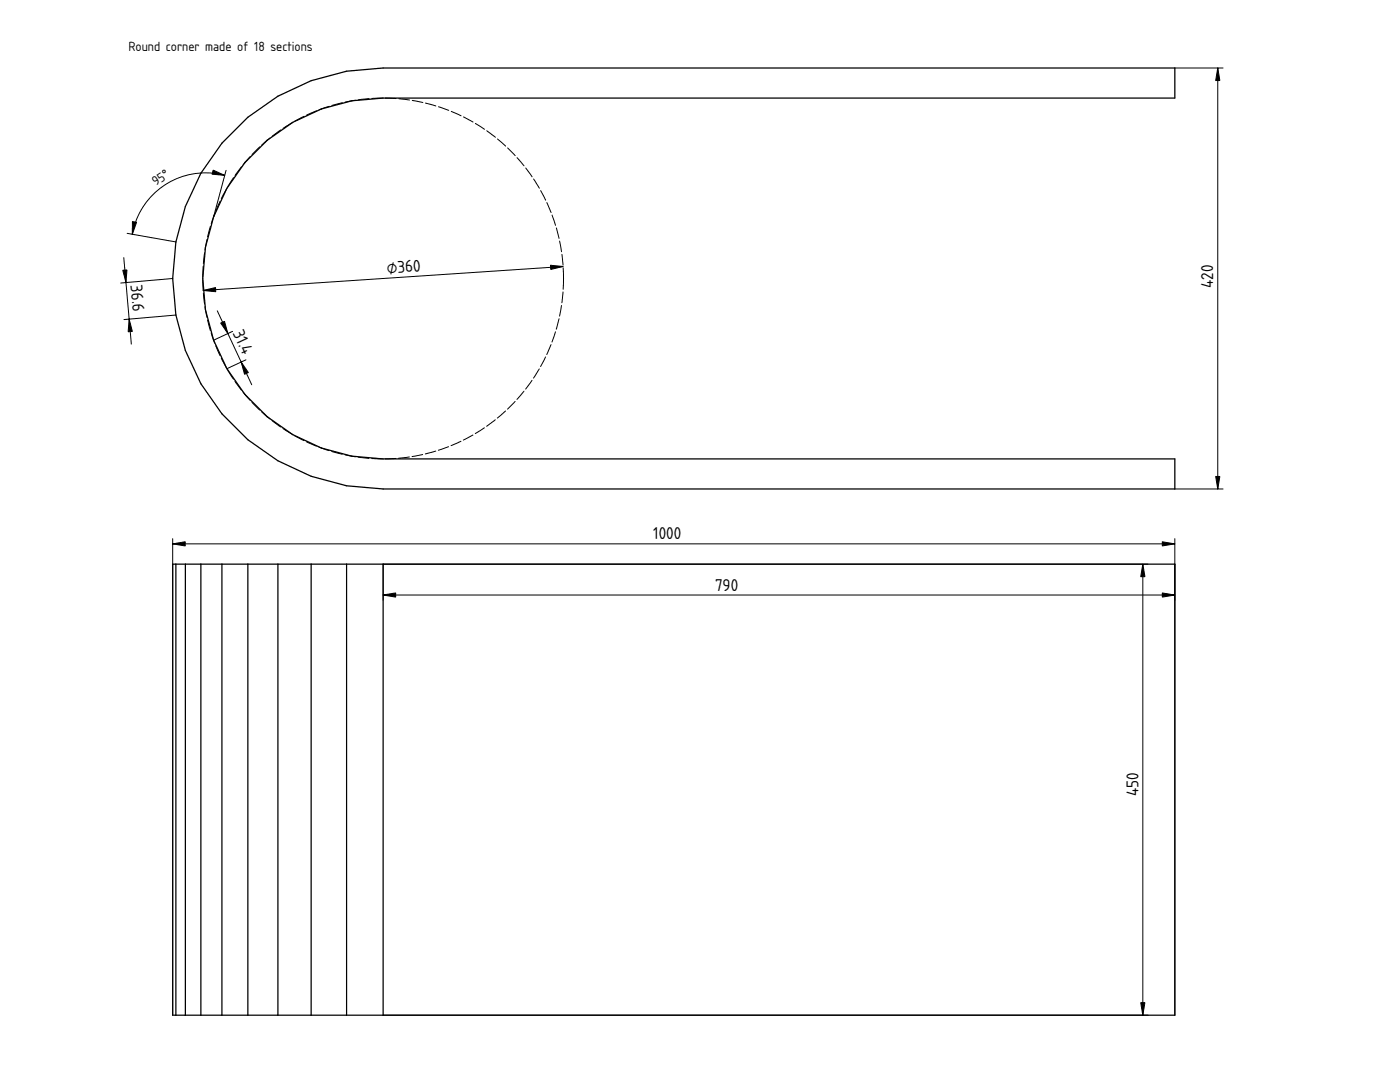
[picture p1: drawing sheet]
<svg xmlns="http://www.w3.org/2000/svg" width="279mm" height="216mm" viewBox="0 0 279 216" stroke-linecap="round" stroke-linejoin="round" font-family="sans-serif">
<path d="M49.5 23.4l6-4.2 6.6-3.1 7.1-1.9 7.3-.6h158v6h-158a36 36 0 0 0-36 36 36 36 0 0 0 36 36h158v6h-158l-7.3-.7-7.1-1.9-6.6-3.1-6-4.2-5.2-5.1-4.2-6-3.1-6.7-1.9-7-.6-7.3 .6-7.3 1.9-7.1 3.1-6.6 4.2-6z" fill="none" stroke="#000" stroke-width=".25"/>
<circle cx="76.5" cy="55.6" r="36" fill="none" stroke="#000" stroke-width=".2" stroke-dasharray="2.2 .5"/>
<g fill="none" stroke="#000" stroke-width=".2">
<path d="M234.5 13.6h9.6M243 13.6v84M44.8 35a14.8 14.8 0 0 0-18.4 11.7M45.1 34l-2.5 9.3M24.7 51.4l1.5 17.3M25.4 46.6l9.7 1.7M34.5 55.6l-10.4 .9M112.4 53.2l-71.9 4.8M35.1 62.9l-10.4 .9M43.4 62l6.8 14.8M46.4 66.1l-3.8 1.8M49.1 71.8l-3.8 1.8"/>
<path d="M234.5 97.6h9.6"/>
</g>
<path d="M243 13.6l.4 2.5h-.8zM42.5 33.9l2.3 1.1-2.5-.2zM24.5 53.9h.8l-.2 2.5zM26.4 44.2l.9 .2-.9 2.3zM40.5 58l2.5-.6 .1 .8zM109.9 52.9l2.5 .3-2.5 .6zM25.8 63.7l.6 2.4-.8 .1zM44 64.5l.8-.4 .7 2.5zM48.1 72.2l1.5 2.1-.8 .4zM242.6 95.1h.8l-.4 2.5z" fill="#000" stroke="#000" stroke-width=".2"/>
<g fill="#fff">
<path d="M34.5 112.6h200v90h-200z" fill-rule="evenodd"/>
<path d="M76.5 112.6h158v90h-158z" fill-rule="evenodd"/>
<path d="M69.2 112.6h7.3v90h-7.3z" fill-rule="evenodd"/>
<path d="M62.1 112.6h7.1v90h-7.1z" fill-rule="evenodd"/>
<path d="M55.5 112.6h6.6v90h-6.6z" fill-rule="evenodd"/>
<path d="M49.5 112.6h6v90h-6z" fill-rule="evenodd"/>
<path d="M44.3 112.6h5.2v90h-5.2z" fill-rule="evenodd"/>
<path d="M40.1 112.6h4.2v90h-4.2z" fill-rule="evenodd"/>
<path d="M37 112.6h3.1v90h-3.1z" fill-rule="evenodd"/>
<path d="M35.1 112.6h1.9v90h-1.9z" fill-rule="evenodd"/>
<path d="M34.5 112.6h.6v90h-.6z" fill-rule="evenodd"/>
</g>
<path d="M34.5 112.6h200v90h-200zM35.1 112.6v90M37 112.6v90M40.1 112.6v90M44.3 112.6v90M49.5 112.6v90M55.5 112.6v90M62.1 112.6v90M69.2 112.6v90M76.5 112.6v90" fill="none" stroke="#000" stroke-width=".25"/>
<path d="M34.5 108.5h200M34.5 107.5v95.1M76.5 118.7h158M228.1 112.6v90M229.1 112.6h-152.6v7.2M234.5 107.5v95.1M76.5 202.6h152.6" fill="none" stroke="#000" stroke-width=".2"/>
<path d="M34.5 108.5l2.5-.4v.8zM76.5 118.7l2.5-.4v.8zM228.1 112.6l.4 2.5h-.8zM232 108.1l2.5 .4-2.5 .4zM232 118.3l2.5 .4-2.5 .4zM227.7 200.1h.8l-.4 2.5z" fill="#000" stroke="#000" stroke-width=".2"/>
<g font-size="3.2">
<text x="26.1" y="56.9" transform="rotate(85 26.1 56.9)">36.6</text>
<text x="77.3" y="54.6" transform="rotate(-4 77.3 54.6)">⌀360</text>
<text x="242.1" y="57.5" transform="rotate(-90 242.1 57.5)">420</text>
<text x="46.4" y="66.4" transform="rotate(65 46.4 66.4)">31.4</text>
<text x="130.4" y="107.6">1000</text>
<text x="142.7" y="117.8">790</text>
<text x="227.2" y="158.8" transform="rotate(-90 227.2 158.8)">450</text>
</g>
<g font-size="2.5">
<text x="25.7" y="10.1">Round corner made of 18 sections</text>
<text x="31.1" y="37.2" transform="rotate(-34 31.1 37.2)">95°</text>
</g>
</svg>
